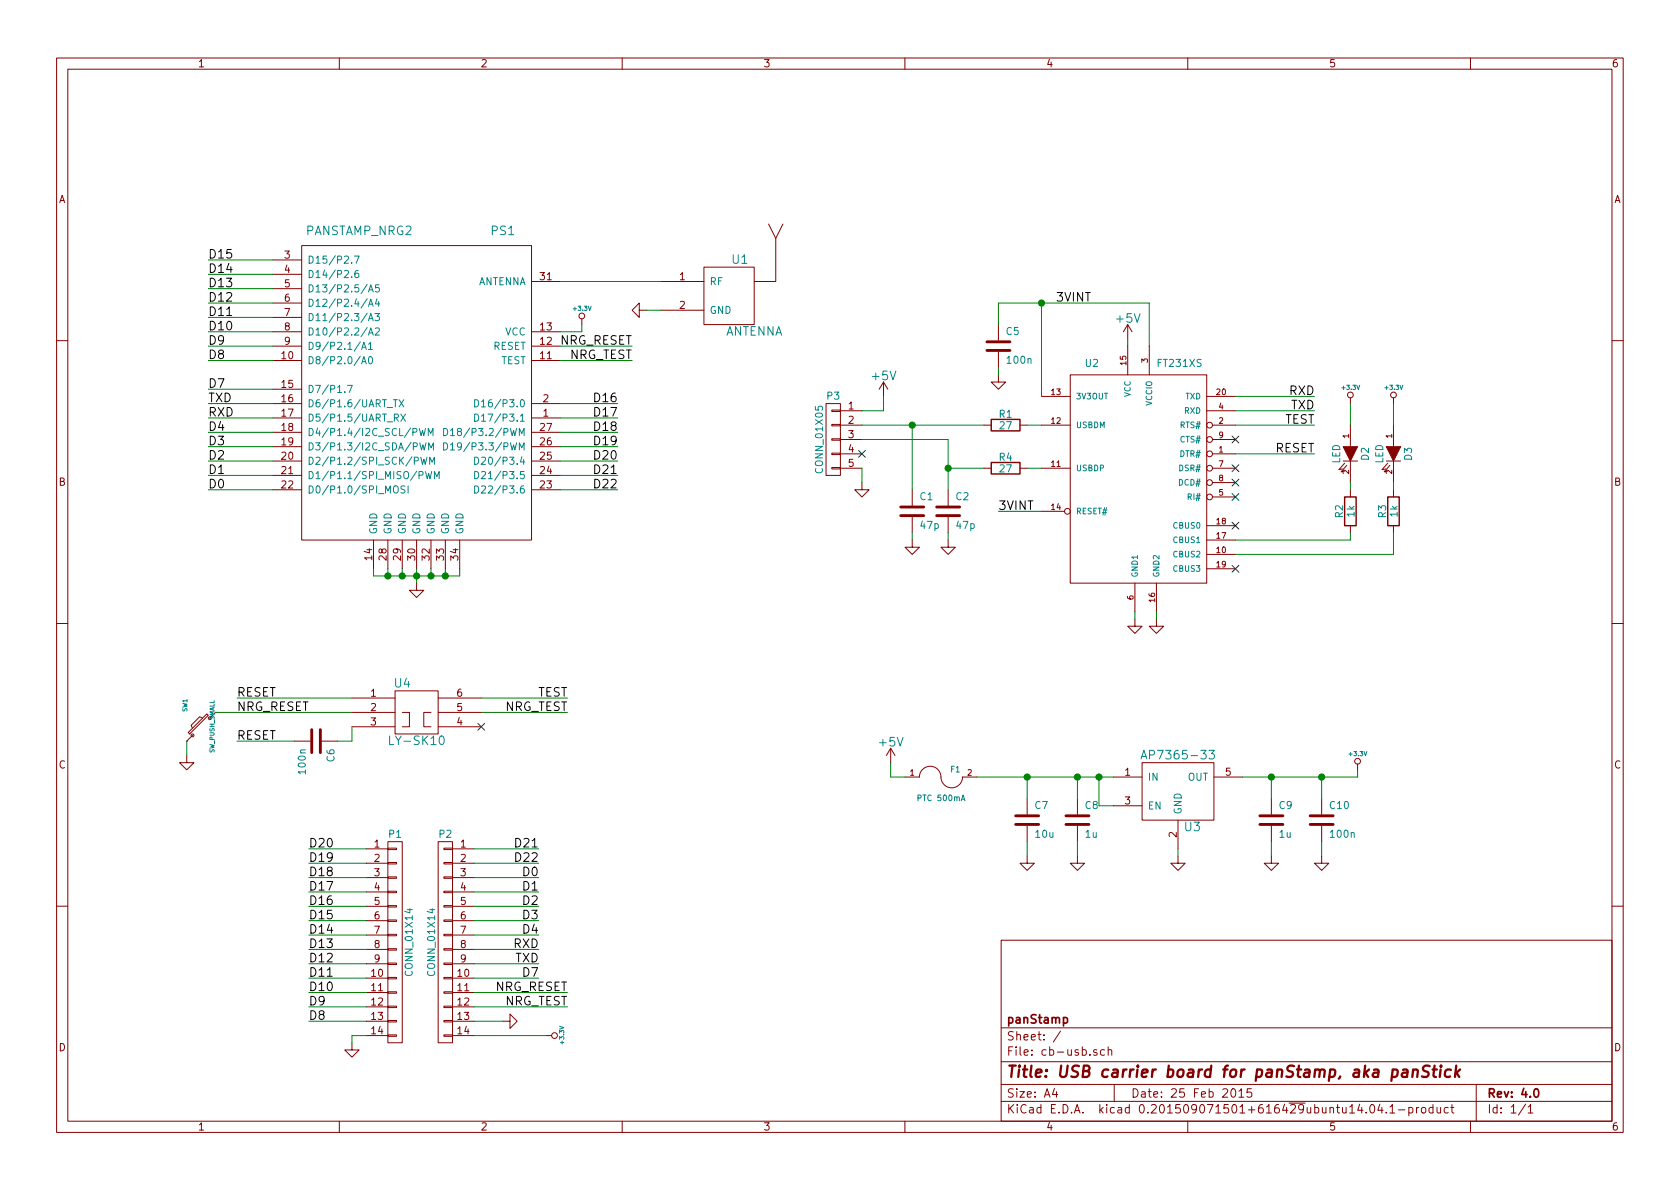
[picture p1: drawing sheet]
EESchema Schematic File Version 2
LIBS:power
LIBS:device
LIBS:transistors
LIBS:conn
LIBS:linear
LIBS:regul
LIBS:74xx
LIBS:cmos4000
LIBS:adc-dac
LIBS:memory
LIBS:xilinx
LIBS:special
LIBS:microcontrollers
LIBS:dsp
LIBS:microchip
LIBS:analog_switches
LIBS:motorola
LIBS:texas
LIBS:intel
LIBS:audio
LIBS:interface
LIBS:digital-audio
LIBS:philips
LIBS:display
LIBS:cypress
LIBS:siliconi
LIBS:opto
LIBS:atmel
LIBS:contrib
LIBS:valves
LIBS:atmega8
LIBS:atmel89cxxxx
LIBS:atmel-1
LIBS:atmel-2005
LIBS:avr
LIBS:avr-1
LIBS:avr-2
LIBS:avr-3
LIBS:avr-4
LIBS:hopf
LIBS:rfm-ash
LIBS:mycomponents
LIBS:mcp120-130
LIBS:mcp3304
LIBS:microchip_mcp2120
LIBS:microchip-mcp125x-xxx
LIBS:toshiba
LIBS:ftdichip
LIBS:ftdi4
LIBS:ftdichip-3
LIBS:cb-usb-cache
EELAYER 25 0
EELAYER END
$Descr A4 11693 8268
encoding utf-8
Sheet 1 1
Title "USB carrier board for panStamp, aka panStick"
Date "25 Feb 2015"
Rev "4.0"
Comp "panStamp"
Comment1 ""
Comment2 ""
Comment3 ""
Comment4 ""
$EndDescr
$Comp
L GND #PWR01
U 1 1
P 3500 7100
F 0 "#PWR01" H 3500 7100 30  0001 C CNN
F 1 "GND" H 3500 7030 30  0001 C CNN
F 2 "" H 3500 7100 60  0001 C CNN
F 3 "" H 3500 7100 60  0001 C CNN
	1    3500 7100
	0    -1   -1   0   
$EndComp
Text Label 3750 6200 2    60   ~ 0
D1
Text Label 3750 6300 2    60   ~ 0
D2
Text Label 2150 7000 0    60   ~ 0
D9
Text Label 2150 6900 0    60   ~ 0
D10
$Comp
L FUSE F1
U 1 1
P 6550 5400
F 0 "F1" H 6650 5450 40  0000 C CNN
F 1 "PTC 500mA" H 6550 5250 40  0000 C CNN
F 2 "libcms:SM0805" H 6550 5400 60  0001 C CNN
F 3 "" H 6550 5400 60  0001 C CNN
	1    6550 5400
	1    0    0    -1  
$EndComp
Text Label 2150 6600 0    60   ~ 0
D13
Text Label 2150 6500 0    60   ~ 0
D14
Text Label 2150 6400 0    60   ~ 0
D15
Text Label 2150 6200 0    60   ~ 0
D17
Text Label 2150 7100 0    60   ~ 0
D8
Text Label 3750 6000 2    60   ~ 0
D22
Text Label 3750 6500 2    60   ~ 0
D4
Text Label 3750 6400 2    60   ~ 0
D3
Text Label 2150 6800 0    60   ~ 0
D11
Text Label 2150 6300 0    60   ~ 0
D16
$Comp
L +3.3V #PWR02
U 1 1
P 4050 2250
F 0 "#PWR02" H 4050 2210 30  0001 C CNN
F 1 "+3.3V" H 4050 2360 30  0000 C CNN
F 2 "" H 4050 2250 60  0001 C CNN
F 3 "" H 4050 2250 60  0001 C CNN
	1    4050 2250
	1    0    0    -1  
$EndComp
$Comp
L GND #PWR03
U 1 1
P 2900 4050
F 0 "#PWR03" H 2900 4050 30  0001 C CNN
F 1 "GND" H 2900 3980 30  0001 C CNN
F 2 "" H 2900 4050 60  0001 C CNN
F 3 "" H 2900 4050 60  0001 C CNN
	1    2900 4050
	1    0    0    -1  
$EndComp
$Comp
L C C8
U 1 1
P 7500 5700
F 0 "C8" H 7550 5800 50  0000 L CNN
F 1 "1u" H 7550 5600 50  0000 L CNN
F 2 "mysmd:SM0603S" H 7500 5700 60  0001 C CNN
F 3 "" H 7500 5700 60  0001 C CNN
	1    7500 5700
	1    0    0    -1  
$EndComp
$Comp
L GND #PWR04
U 1 1
P 7150 5950
F 0 "#PWR04" H 7150 5950 30  0001 C CNN
F 1 "GND" H 7150 5880 30  0001 C CNN
F 2 "" H 7150 5950 60  0001 C CNN
F 3 "" H 7150 5950 60  0001 C CNN
	1    7150 5950
	1    0    0    -1  
$EndComp
$Comp
L GND #PWR05
U 1 1
P 7500 5950
F 0 "#PWR05" H 7500 5950 30  0001 C CNN
F 1 "GND" H 7500 5880 30  0001 C CNN
F 2 "" H 7500 5950 60  0001 C CNN
F 3 "" H 7500 5950 60  0001 C CNN
	1    7500 5950
	1    0    0    -1  
$EndComp
$Comp
L C C7
U 1 1
P 7150 5700
F 0 "C7" H 7200 5800 50  0000 L CNN
F 1 "10u" H 7200 5600 50  0000 L CNN
F 2 "mysmd:SM0603S" H 7150 5700 60  0001 C CNN
F 3 "" H 7150 5700 60  0001 C CNN
	1    7150 5700
	1    0    0    -1  
$EndComp
$Comp
L C C10
U 1 1
P 9200 5700
F 0 "C10" H 9250 5800 50  0000 L CNN
F 1 "100n" H 9250 5600 50  0000 L CNN
F 2 "mysmd:SM0603S" H 9200 5700 60  0001 C CNN
F 3 "" H 9200 5700 60  0001 C CNN
	1    9200 5700
	1    0    0    -1  
$EndComp
$Comp
L GND #PWR06
U 1 1
P 9200 5950
F 0 "#PWR06" H 9200 5950 30  0001 C CNN
F 1 "GND" H 9200 5880 30  0001 C CNN
F 2 "" H 9200 5950 60  0001 C CNN
F 3 "" H 9200 5950 60  0001 C CNN
	1    9200 5950
	1    0    0    -1  
$EndComp
$Comp
L +3.3V #PWR07
U 1 1
P 9450 5350
F 0 "#PWR07" H 9450 5310 30  0001 C CNN
F 1 "+3.3V" H 9450 5460 30  0000 C CNN
F 2 "" H 9450 5350 60  0001 C CNN
F 3 "" H 9450 5350 60  0001 C CNN
	1    9450 5350
	1    0    0    -1  
$EndComp
$Comp
L GND #PWR08
U 1 1
P 8200 5950
F 0 "#PWR08" H 8200 5950 30  0001 C CNN
F 1 "GND" H 8200 5880 30  0001 C CNN
F 2 "" H 8200 5950 60  0001 C CNN
F 3 "" H 8200 5950 60  0001 C CNN
	1    8200 5950
	1    0    0    -1  
$EndComp
$Comp
L GND #PWR09
U 1 1
P 8850 5950
F 0 "#PWR09" H 8850 5950 30  0001 C CNN
F 1 "GND" H 8850 5880 30  0001 C CNN
F 2 "" H 8850 5950 60  0001 C CNN
F 3 "" H 8850 5950 60  0001 C CNN
	1    8850 5950
	1    0    0    -1  
$EndComp
$Comp
L C C9
U 1 1
P 8850 5700
F 0 "C9" H 8900 5800 50  0000 L CNN
F 1 "1u" H 8900 5600 50  0000 L CNN
F 2 "mysmd:SM0603S" H 8850 5700 60  0001 C CNN
F 3 "" H 8850 5700 60  0001 C CNN
	1    8850 5700
	1    0    0    -1  
$EndComp
$Comp
L GND #PWR010
U 1 1
P 7900 4300
F 0 "#PWR010" H 7900 4300 30  0001 C CNN
F 1 "GND" H 7900 4230 30  0001 C CNN
F 2 "" H 7900 4300 60  0001 C CNN
F 3 "" H 7900 4300 60  0001 C CNN
	1    7900 4300
	1    0    0    -1  
$EndComp
$Comp
L GND #PWR011
U 1 1
P 6600 3750
F 0 "#PWR011" H 6600 3750 30  0001 C CNN
F 1 "GND" H 6600 3680 30  0001 C CNN
F 2 "" H 6600 3750 60  0001 C CNN
F 3 "" H 6600 3750 60  0001 C CNN
	1    6600 3750
	1    0    0    -1  
$EndComp
$Comp
L GND #PWR012
U 1 1
P 6350 3750
F 0 "#PWR012" H 6350 3750 30  0001 C CNN
F 1 "GND" H 6350 3680 30  0001 C CNN
F 2 "" H 6350 3750 60  0001 C CNN
F 3 "" H 6350 3750 60  0001 C CNN
	1    6350 3750
	1    0    0    -1  
$EndComp
$Comp
L C C1
U 1 1
P 6350 3550
F 0 "C1" H 6400 3650 50  0000 L CNN
F 1 "47p" H 6400 3450 50  0000 L CNN
F 2 "mysmd:SM0603S" H 6350 3550 60  0001 C CNN
F 3 "" H 6350 3550 60  0001 C CNN
	1    6350 3550
	1    0    0    -1  
$EndComp
$Comp
L C C2
U 1 1
P 6600 3550
F 0 "C2" H 6650 3650 50  0000 L CNN
F 1 "47p" H 6650 3450 50  0000 L CNN
F 2 "mysmd:SM0603S" H 6600 3550 60  0001 C CNN
F 3 "" H 6600 3550 60  0001 C CNN
	1    6600 3550
	1    0    0    -1  
$EndComp
$Comp
L GND #PWR013
U 1 1
P 6000 3350
F 0 "#PWR013" H 6000 3350 30  0001 C CNN
F 1 "GND" H 6000 3280 30  0001 C CNN
F 2 "" H 6000 3350 60  0001 C CNN
F 3 "" H 6000 3350 60  0001 C CNN
	1    6000 3350
	1    0    0    -1  
$EndComp
$Comp
L LED D3
U 1 1
P 9700 3150
F 0 "D3" H 9700 3250 50  0000 C CNN
F 1 "LED" H 9700 3050 50  0000 C CNN
F 2 "mysmd:SM0603S_POL" H 9700 3150 60  0001 C CNN
F 3 "" H 9700 3150 60  0001 C CNN
	1    9700 3150
	0    1    1    0   
$EndComp
$Comp
L R R3
U 1 1
P 9700 3550
F 0 "R3" V 9780 3550 50  0000 C CNN
F 1 "1k" V 9700 3550 50  0000 C CNN
F 2 "mysmd:SM0603S" H 9700 3550 60  0001 C CNN
F 3 "" H 9700 3550 60  0001 C CNN
	1    9700 3550
	-1   0    0    1   
$EndComp
$Comp
L R R2
U 1 1
P 9400 3550
F 0 "R2" V 9480 3550 50  0000 C CNN
F 1 "1k" V 9400 3550 50  0000 C CNN
F 2 "mysmd:SM0603S" H 9400 3550 60  0001 C CNN
F 3 "" H 9400 3550 60  0001 C CNN
	1    9400 3550
	-1   0    0    1   
$EndComp
$Comp
L LED D2
U 1 1
P 9400 3150
F 0 "D2" H 9400 3250 50  0000 C CNN
F 1 "LED" H 9400 3050 50  0000 C CNN
F 2 "mysmd:SM0603S_POL" H 9400 3150 60  0001 C CNN
F 3 "" H 9400 3150 60  0001 C CNN
	1    9400 3150
	0    1    1    0   
$EndComp
Text Label 9150 2750 2    60   ~ 0
RXD
Text Label 9150 2850 2    60   ~ 0
TXD
Text Label 1450 1800 0    60   ~ 0
D15
Text Label 4300 2800 2    60   ~ 0
D16
Text Label 3750 6100 2    60   ~ 0
D0
Text Label 9150 2950 2    60   ~ 0
TEST
Text Label 9150 3150 2    60   ~ 0
RESET
Text Label 4400 2500 2    60   ~ 0
NRG_TEST
$Comp
L PANSTAMP_NRG2 PS1
U 1 1
P 2900 2700
F 0 "PS1" H 3500 3800 60  0000 C CNN
F 1 "PANSTAMP_NRG2" H 2500 3800 60  0000 C CNN
F 2 "mysmd:PANSTAMP_2" H 2950 3100 60  0001 C CNN
F 3 "" H 2950 3100 60  0000 C CNN
	1    2900 2700
	1    0    0    -1  
$EndComp
Text Label 4400 2400 2    60   ~ 0
NRG_RESET
Text Label 4300 2900 2    60   ~ 0
D17
Text Label 4300 3000 2    60   ~ 0
D18
Text Label 4300 3100 2    60   ~ 0
D19
Text Label 4300 3200 2    60   ~ 0
D20
Text Label 4300 3300 2    60   ~ 0
D21
Text Label 4300 3400 2    60   ~ 0
D22
Text Label 1450 1900 0    60   ~ 0
D14
Text Label 1450 2000 0    60   ~ 0
D13
Text Label 1450 2100 0    60   ~ 0
D12
Text Label 1450 2200 0    60   ~ 0
D11
Text Label 1450 2300 0    60   ~ 0
D10
Text Label 1450 2400 0    60   ~ 0
D9
Text Label 1450 2500 0    60   ~ 0
D8
Text Label 1450 2700 0    60   ~ 0
D7
Text Label 1450 2800 0    60   ~ 0
TXD
Text Label 1450 2900 0    60   ~ 0
RXD
Text Label 1450 3000 0    60   ~ 0
D4
Text Label 1450 3100 0    60   ~ 0
D3
Text Label 1450 3200 0    60   ~ 0
D2
Text Label 1450 3300 0    60   ~ 0
D1
Text Label 1450 3400 0    60   ~ 0
D0
$Comp
L CONN_01X14 P1
U 1 1
P 2750 6550
F 0 "P1" H 2750 7300 50  0000 C CNN
F 1 "CONN_01X14" V 2850 6550 50  0000 C CNN
F 2 "pinhead:pinhead-1X12" H 2750 6550 60  0001 C CNN
F 3 "" H 2750 6550 60  0000 C CNN
	1    2750 6550
	1    0    0    -1  
$EndComp
$Comp
L CONN_01X14 P2
U 1 1
P 3100 6550
F 0 "P2" H 3100 7300 50  0000 C CNN
F 1 "CONN_01X14" V 3200 6550 50  0000 C CNN
F 2 "pinhead:pinhead-1X12" H 3100 6550 60  0001 C CNN
F 3 "" H 3100 6550 60  0000 C CNN
	1    3100 6550
	-1   0    0    -1  
$EndComp
$Comp
L +3.3V #PWR014
U 1 1
P 3800 7200
F 0 "#PWR014" H 3800 7160 30  0001 C CNN
F 1 "+3.3V" H 3800 7310 30  0000 C CNN
F 2 "" H 3800 7200 60  0001 C CNN
F 3 "" H 3800 7200 60  0001 C CNN
	1    3800 7200
	0    1    1    0   
$EndComp
Text Label 2150 6700 0    60   ~ 0
D12
Text Label 3750 5900 2    60   ~ 0
D21
Text Label 2150 5900 0    60   ~ 0
D20
Text Label 2150 6000 0    60   ~ 0
D19
Text Label 2150 6100 0    60   ~ 0
D18
$Comp
L ANTENNA U1
U 1 1
P 5050 2050
F 0 "U1" H 5150 2300 60  0000 C CNN
F 1 "ANTENNA" H 5250 1800 60  0000 C CNN
F 2 "mysmd:SMD_SMA_SPECIAL" H 5050 2050 60  0001 C CNN
F 3 "" H 5050 2050 60  0000 C CNN
	1    5050 2050
	1    0    0    -1  
$EndComp
$Comp
L GND #PWR015
U 1 1
P 4500 2150
F 0 "#PWR015" H 4500 2150 30  0001 C CNN
F 1 "GND" H 4500 2080 30  0001 C CNN
F 2 "" H 4500 2150 60  0001 C CNN
F 3 "" H 4500 2150 60  0001 C CNN
	1    4500 2150
	0    1    1    0   
$EndComp
$Comp
L CONN_01X05 P3
U 1 1
P 5800 3050
F 0 "P3" H 5800 3350 50  0000 C CNN
F 1 "CONN_01X05" V 5900 3050 50  0000 C CNN
F 2 "mysmd:microUSB_female" H 5800 3050 60  0001 C CNN
F 3 "" H 5800 3050 60  0000 C CNN
	1    5800 3050
	-1   0    0    -1  
$EndComp
NoConn ~ 6000 3150
Text Label 3950 7000 2    60   ~ 0
NRG_TEST
Text Label 3950 6900 2    60   ~ 0
NRG_RESET
Text Label 3750 6800 2    60   ~ 0
D7
Text Label 3750 6600 2    60   ~ 0
RXD
Text Label 3750 6700 2    60   ~ 0
TXD
$Comp
L GND #PWR016
U 1 1
P 2450 7250
F 0 "#PWR016" H 2450 7250 30  0001 C CNN
F 1 "GND" H 2450 7180 30  0001 C CNN
F 2 "" H 2450 7250 60  0001 C CNN
F 3 "" H 2450 7250 60  0001 C CNN
	1    2450 7250
	1    0    0    -1  
$EndComp
$Comp
L LY-SK10 U4
U 1 1
P 2900 4950
F 0 "U4" H 2800 5150 60  0000 C CNN
F 1 "LY-SK10" H 2900 4750 60  0000 C CNN
F 2 "LY-SK10" H 3150 4800 60  0001 C CNN
F 3 "" H 3150 4800 60  0000 C CNN
	1    2900 4950
	1    0    0    -1  
$EndComp
Text Label 1650 4850 0    60   ~ 0
RESET
$Comp
L C C6
U 1 1
P 2200 5150
F 0 "C6" H 2250 5250 50  0000 L CNN
F 1 "100n" H 2250 5050 50  0000 L CNN
F 2 "mysmd:SM0603S" H 2200 5150 60  0001 C CNN
F 3 "" H 2200 5150 60  0001 C CNN
	1    2200 5150
	0    1    1    0   
$EndComp
Text Label 1650 5150 0    60   ~ 0
RESET
Text Label 1650 4950 0    60   ~ 0
NRG_RESET
Text Label 3950 4950 2    60   ~ 0
NRG_TEST
Text Label 3950 4850 2    60   ~ 0
TEST
NoConn ~ 3350 5050
$Comp
L SW_PUSH_SMALL SW1
U 1 1
P 1400 5050
F 0 "SW1" H 1550 5160 30  0000 C CNN
F 1 "SW_PUSH_SMALL" H 1400 4971 30  0000 C CNN
F 2 "mysmd:switch-tact-noah" H 1400 5050 60  0001 C CNN
F 3 "" H 1400 5050 60  0000 C CNN
	1    1400 5050
	0    -1   -1   0   
$EndComp
$Comp
L GND #PWR017
U 1 1
P 1300 5250
F 0 "#PWR017" H 1300 5250 30  0001 C CNN
F 1 "GND" H 1300 5180 30  0001 C CNN
F 2 "" H 1300 5250 60  0001 C CNN
F 3 "" H 1300 5250 60  0001 C CNN
	1    1300 5250
	1    0    0    -1  
$EndComp
$Comp
L AP7365 U3
U 1 1
P 8200 5500
F 0 "U3" H 8300 5250 60  0000 C CNN
F 1 "AP7365-33" H 8200 5750 60  0000 C CNN
F 2 "libcms:SOT23-5" H 8200 5450 60  0001 C CNN
F 3 "" H 8200 5450 60  0000 C CNN
	1    8200 5500
	1    0    0    -1  
$EndComp
$Comp
L FT231XS U2
U 1 1
P 7950 3300
F 0 "U2" H 7550 4050 50  0000 L BNN
F 1 "FT231XS" H 8050 4050 50  0000 L BNN
F 2 "libcms:SSOP20" H 7950 3300 50  0001 C CNN
F 3 "" H 8150 2950 60  0000 C CNN
	1    7950 3300
	1    0    0    -1  
$EndComp
$Comp
L R R1
U 1 1
P 7000 2950
F 0 "R1" V 7080 2950 50  0000 C CNN
F 1 "27" V 7000 2950 50  0000 C CNN
F 2 "mysmd:SM0603S" H 7000 2950 60  0001 C CNN
F 3 "" H 7000 2950 60  0001 C CNN
	1    7000 2950
	0    -1   -1   0   
$EndComp
$Comp
L R R4
U 1 1
P 7000 3250
F 0 "R4" V 7080 3250 50  0000 C CNN
F 1 "27" V 7000 3250 50  0000 C CNN
F 2 "mysmd:SM0603S" H 7000 3250 60  0001 C CNN
F 3 "" H 7000 3250 60  0001 C CNN
	1    7000 3250
	0    -1   -1   0   
$EndComp
Wire Wire Line
	2550 6900 2150 6900
Wire Wire Line
	2550 7000 2150 7000
Wire Wire Line
	2550 6600 2150 6600
Wire Wire Line
	2550 6400 2150 6400
Wire Wire Line
	2550 6200 2150 6200
Wire Wire Line
	3300 6300 3750 6300
Wire Wire Line
	3300 6200 3750 6200
Wire Wire Line
	2550 7100 2150 7100
Wire Wire Line
	3300 6000 3750 6000
Wire Wire Line
	2550 6800 2150 6800
Wire Wire Line
	9700 2950 9700 2800
Wire Wire Line
	9200 5850 9200 5950
Connection ~ 9200 5400
Wire Wire Line
	9200 5400 9200 5550
Wire Wire Line
	8850 5850 8850 5950
Wire Wire Line
	7900 4250 7900 4300
Wire Wire Line
	8650 5400 9450 5400
Wire Wire Line
	6350 3700 6350 3750
Wire Wire Line
	9700 3400 9700 3350
Wire Wire Line
	9400 3400 9400 3350
Wire Wire Line
	8600 2850 9150 2850
Wire Wire Line
	8600 3150 9150 3150
Wire Wire Line
	8600 2750 9150 2750
Wire Wire Line
	6600 3050 6600 3400
Connection ~ 6600 3250
Wire Wire Line
	6600 3700 6600 3750
Wire Wire Line
	8850 5400 8850 5550
Connection ~ 8850 5400
Wire Wire Line
	9450 5400 9450 5350
Wire Wire Line
	7150 5400 7150 5550
Wire Wire Line
	7150 5850 7150 5950
Wire Wire Line
	7500 5400 7500 5550
Wire Wire Line
	7500 5850 7500 5950
Wire Wire Line
	7750 5400 6800 5400
Connection ~ 7150 5400
Connection ~ 7500 5400
Wire Wire Line
	9400 2800 9400 2950
Wire Wire Line
	6000 2850 6150 2850
Wire Wire Line
	2550 6300 2150 6300
Wire Wire Line
	3300 5900 3750 5900
Wire Wire Line
	3750 6100 3300 6100
Wire Wire Line
	2550 6500 2150 6500
Wire Wire Line
	1450 1800 1900 1800
Wire Wire Line
	4300 2800 3900 2800
Wire Wire Line
	8600 2950 9150 2950
Wire Wire Line
	3900 2500 4400 2500
Wire Wire Line
	3900 2300 4050 2300
Wire Wire Line
	4050 2300 4050 2250
Wire Wire Line
	2600 3950 2600 4000
Wire Wire Line
	2600 4000 3200 4000
Wire Wire Line
	3200 4000 3200 3950
Wire Wire Line
	2900 3950 2900 4050
Connection ~ 2900 4000
Wire Wire Line
	3100 3950 3100 4000
Connection ~ 3100 4000
Wire Wire Line
	3000 3950 3000 4000
Connection ~ 3000 4000
Wire Wire Line
	2800 3950 2800 4000
Connection ~ 2800 4000
Wire Wire Line
	2700 3950 2700 4000
Connection ~ 2700 4000
Wire Wire Line
	4300 2900 3900 2900
Wire Wire Line
	4300 3000 3900 3000
Wire Wire Line
	4300 3100 3900 3100
Wire Wire Line
	4300 3200 3900 3200
Wire Wire Line
	4300 3300 3900 3300
Wire Wire Line
	4300 3400 3900 3400
Wire Wire Line
	1450 1900 1900 1900
Wire Wire Line
	1450 2000 1900 2000
Wire Wire Line
	1450 2100 1900 2100
Wire Wire Line
	1450 2200 1900 2200
Wire Wire Line
	1450 2300 1900 2300
Wire Wire Line
	1450 2400 1900 2400
Wire Wire Line
	1450 2500 1900 2500
Wire Wire Line
	1450 2700 1900 2700
Wire Wire Line
	1450 2800 1900 2800
Wire Wire Line
	1450 2900 1900 2900
Wire Wire Line
	1450 3000 1900 3000
Wire Wire Line
	1450 3100 1900 3100
Wire Wire Line
	1450 3200 1900 3200
Wire Wire Line
	1450 3300 1900 3300
Wire Wire Line
	1450 3400 1900 3400
Wire Wire Line
	3900 1950 4600 1950
Wire Wire Line
	2550 6700 2150 6700
Wire Wire Line
	3300 6400 3750 6400
Wire Wire Line
	3300 6500 3750 6500
Wire Wire Line
	4600 2150 4500 2150
Wire Wire Line
	6000 3250 6000 3350
Wire Wire Line
	3300 6600 3750 6600
Wire Wire Line
	3300 6700 3750 6700
Wire Wire Line
	3300 6800 3750 6800
Wire Wire Line
	3900 2400 4400 2400
Wire Wire Line
	2550 7200 2450 7200
Wire Wire Line
	2450 7200 2450 7250
Wire Wire Line
	2550 6100 2150 6100
Wire Wire Line
	2550 6000 2150 6000
Wire Wire Line
	2550 5900 2150 5900
Wire Wire Line
	3300 7200 3800 7200
Wire Wire Line
	3500 7100 3300 7100
Wire Wire Line
	3300 6900 3950 6900
Wire Wire Line
	3300 7000 3950 7000
Wire Wire Line
	1650 4850 2450 4850
Wire Wire Line
	1500 4950 2450 4950
Wire Wire Line
	2450 5150 2450 5050
Wire Wire Line
	2350 5150 2450 5150
Wire Wire Line
	1650 5150 2050 5150
Wire Wire Line
	3350 4850 3950 4850
Wire Wire Line
	3350 4950 3950 4950
Wire Wire Line
	1300 5150 1300 5250
Wire Wire Line
	8200 5950 8200 5900
Wire Wire Line
	7750 5600 7650 5600
Wire Wire Line
	7650 5600 7650 5400
Connection ~ 7650 5400
Wire Wire Line
	6350 2950 6350 3400
Wire Wire Line
	7250 3250 7150 3250
Wire Wire Line
	6600 3250 6850 3250
Wire Wire Line
	6000 3050 6600 3050
Wire Wire Line
	6850 2950 6000 2950
Connection ~ 6350 2950
Wire Wire Line
	7150 2950 7250 2950
$Comp
L +5V #PWR018
U 1 1
P 6150 2750
F 0 "#PWR018" H 6150 2600 60  0001 C CNN
F 1 "+5V" H 6150 2890 60  0000 C CNN
F 2 "" H 6150 2750 60  0000 C CNN
F 3 "" H 6150 2750 60  0000 C CNN
	1    6150 2750
	1    0    0    -1  
$EndComp
Wire Wire Line
	6150 2850 6150 2750
$Comp
L +5V #PWR019
U 1 1
P 7850 2350
F 0 "#PWR019" H 7850 2200 60  0001 C CNN
F 1 "+5V" H 7850 2490 60  0000 C CNN
F 2 "" H 7850 2350 60  0000 C CNN
F 3 "" H 7850 2350 60  0000 C CNN
	1    7850 2350
	1    0    0    -1  
$EndComp
Wire Wire Line
	7850 2400 7850 2350
$Comp
L +5V #PWR020
U 1 1
P 6200 5300
F 0 "#PWR020" H 6200 5150 60  0001 C CNN
F 1 "+5V" H 6200 5440 60  0000 C CNN
F 2 "" H 6200 5300 60  0000 C CNN
F 3 "" H 6200 5300 60  0000 C CNN
	1    6200 5300
	1    0    0    -1  
$EndComp
Wire Wire Line
	6300 5400 6200 5400
Wire Wire Line
	6200 5400 6200 5300
Wire Wire Line
	7250 2750 7250 2100
Wire Wire Line
	6950 2100 8000 2100
Wire Wire Line
	8000 2100 8000 2400
$Comp
L C C5
U 1 1
P 6950 2400
F 0 "C5" H 7000 2500 50  0000 L CNN
F 1 "100n" H 7000 2300 50  0000 L CNN
F 2 "mysmd:SM0603S" H 6950 2400 60  0001 C CNN
F 3 "" H 6950 2400 60  0001 C CNN
	1    6950 2400
	1    0    0    -1  
$EndComp
$Comp
L GND #PWR021
U 1 1
P 6950 2600
F 0 "#PWR021" H 6950 2600 30  0001 C CNN
F 1 "GND" H 6950 2530 30  0001 C CNN
F 2 "" H 6950 2600 60  0001 C CNN
F 3 "" H 6950 2600 60  0001 C CNN
	1    6950 2600
	1    0    0    -1  
$EndComp
Wire Wire Line
	6950 2600 6950 2550
Wire Wire Line
	6950 2250 6950 2100
Connection ~ 7250 2100
Text Label 7350 2100 0    60   ~ 0
3VINT
Text Label 6950 3550 0    60   ~ 0
3VINT
Wire Wire Line
	7250 3550 6950 3550
Wire Wire Line
	8600 3850 9700 3850
Wire Wire Line
	9700 3850 9700 3700
Wire Wire Line
	8600 3750 9400 3750
Wire Wire Line
	9400 3750 9400 3700
$Comp
L +3.3V #PWR022
U 1 1
P 9700 2800
F 0 "#PWR022" H 9700 2760 30  0001 C CNN
F 1 "+3.3V" H 9700 2910 30  0000 C CNN
F 2 "" H 9700 2800 60  0001 C CNN
F 3 "" H 9700 2800 60  0001 C CNN
	1    9700 2800
	1    0    0    -1  
$EndComp
$Comp
L +3.3V #PWR023
U 1 1
P 9400 2800
F 0 "#PWR023" H 9400 2760 30  0001 C CNN
F 1 "+3.3V" H 9400 2910 30  0000 C CNN
F 2 "" H 9400 2800 60  0001 C CNN
F 3 "" H 9400 2800 60  0001 C CNN
	1    9400 2800
	1    0    0    -1  
$EndComp
NoConn ~ 8600 3650
NoConn ~ 8600 3950
NoConn ~ 8600 3450
NoConn ~ 8600 3350
NoConn ~ 8600 3250
NoConn ~ 8600 3050
$Comp
L GND #PWR024
U 1 1
P 8050 4300
F 0 "#PWR024" H 8050 4300 30  0001 C CNN
F 1 "GND" H 8050 4230 30  0001 C CNN
F 2 "" H 8050 4300 60  0001 C CNN
F 3 "" H 8050 4300 60  0001 C CNN
	1    8050 4300
	1    0    0    -1  
$EndComp
Wire Wire Line
	8050 4250 8050 4300
$EndSCHEMATC
